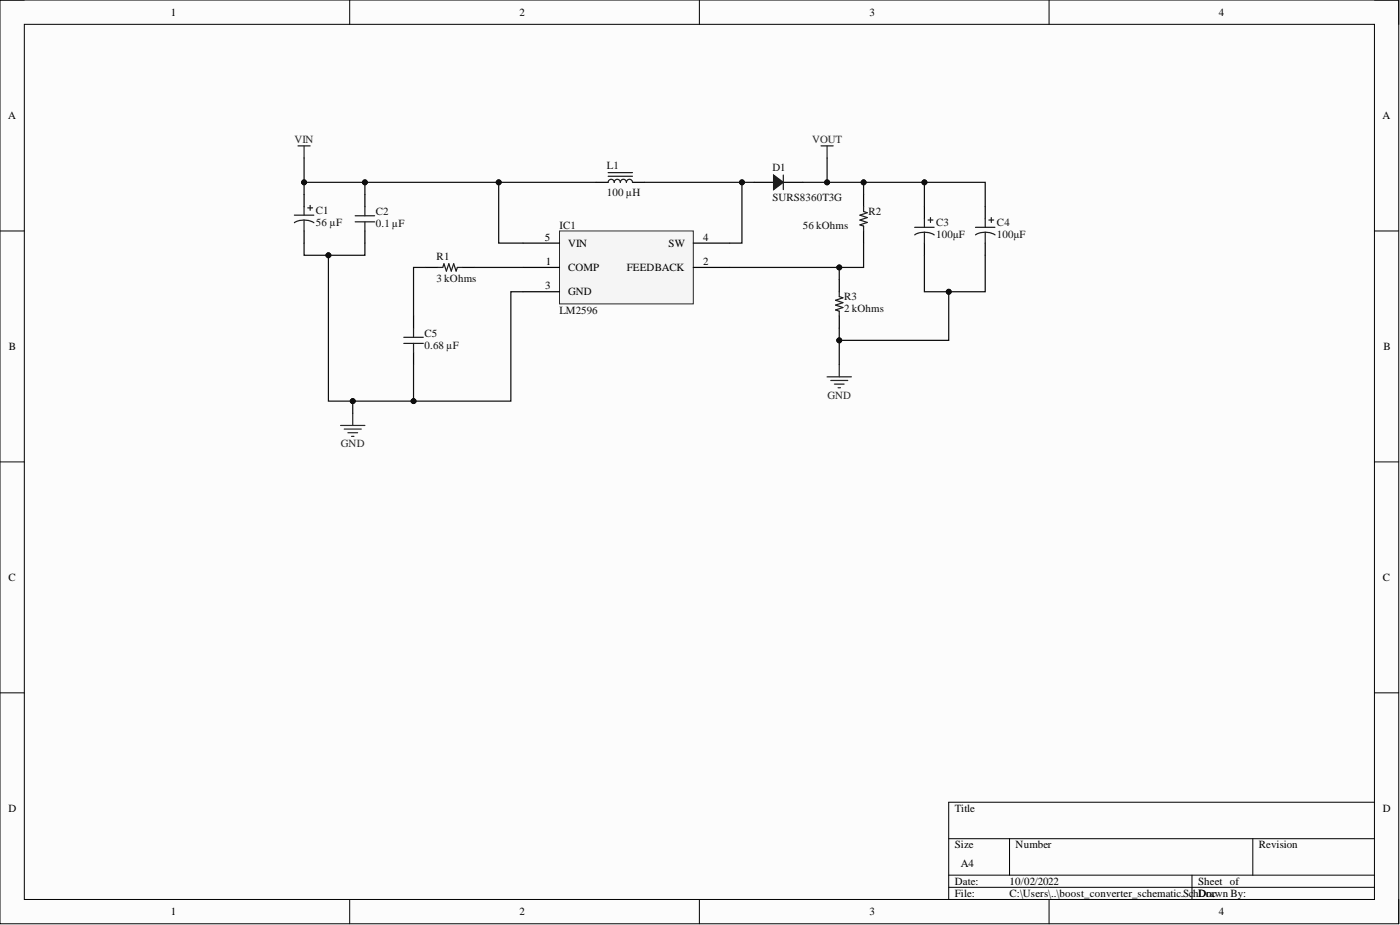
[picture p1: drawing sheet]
<svg xmlns="http://www.w3.org/2000/svg" width="292mm" height="193mm" viewBox="0 0 292 193" stroke-linecap="round" stroke-linejoin="round" font-family="sans-serif">
<path d="M0 0h291.8v192.7h-291.8z" fill-rule="evenodd" fill="#fcfcfc"/>
<path d="M0 0h291.8v192.7h-291.8z" fill="none" stroke="#000" stroke-width=".21"/>
<path d="M5.1 5.1h281.7v182.5h-281.7z" fill-rule="evenodd" fill="#fcfcfc"/>
<g fill="none" stroke="#000" stroke-width=".21">
<path d="M0 0h5.1M5.1 5.1h281.7v182.5h-281.7zM73 0v5.1M145.9 0v5.1M218.9 0v5.1M286.8 0h5v5.1M0 48.2h5.1M286.8 48.2h5M0 96.4h5.1M286.8 96.4h5M0 144.5h5.1M286.8 144.5h5"/>
<path d="M197.9 175h88.9M210.6 175v7.6M261.4 175v7.6M286.8 167.4h-88.9v20.2M73 187.6v5.1M145.9 187.6v5.1M197.9 182.6h88.9M197.9 185.1h88.9M218.9 187.6v5.1M248.7 182.6v5M291.8 187.6v5.1"/>
</g>
<path d="M116.7 48.2h28v15.2h-28z" fill-rule="evenodd" fill="#f5f5f5"/>
<path d="M116.7 48.2h28v15.2h-28z" fill="none" stroke="#262626" stroke-width=".21"/>
<path d="M157.3 38h4.1M163.4 38h4.1M109.1 55.8h7.6M109.1 50.7h7.6M144.7 55.8h7.6M144.7 50.7h7.6M109.1 60.9h7.6" fill="none" stroke="#000" stroke-width=".25"/>
<path d="M163.4 36.5v3.1" fill="none" stroke="#1c1c1c" stroke-width=".25"/>
<path d="M161.4 36.5l2 1.5-2 1.6z" fill="#1c1c1c"/>
<g fill="none" stroke="#1c1c1c" stroke-width=".25">
<path d="M126.9 38a.63 .63 0 0 1 .6-.6 .63 .63 0 0 1 .7 .6 .63 .63 0 0 1 .6-.6 .63 .63 0 0 1 .6 .6 .63 .63 0 0 1 .7-.6 .63 .63 0 0 1 .6 .6 .63 .63 0 0 1 .6-.6 .63 .63 0 0 1 .7 .6M126.9 36.8h5.1M126.9 36h5.1M161.4 36.5l2 1.5-2 1.6zM61.4 46.5a4 4 0 0 1 4.1 0M61.4 44.9h4.1M63.4 43.1v1.8M63.4 45.9v2.3M64.2 43.4h1M64.7 42.9v1M74.1 45h4.1M74.1 46.3h4.1"/>
<path d="M76.1 43.1v1.9M76.1 46.3v1.9M91.4 55.8h1l.2-.8 .5 1.6 .5-1.6 .6 1.6 .5-1.6 .5 1.6 .2-.8h1M180.2 43.1v1l.7 .3-1.5 .5 1.5 .5-1.5 .5 1.5 .5-1.5 .5 .8 .3v1M190.8 49a4 4 0 0 1 4.1 0M190.8 47.4h4.1M192.9 45.6v1.8M192.9 48.4v2.3M193.6 45.9h1M194.1 45.4v1M203.5 49a4 4 0 0 1 4.1 0M203.5 47.4h4.1"/>
<path d="M205.6 45.6v1.8M205.6 48.4v2.3M206.3 45.9h1M206.8 45.4v1M84.3 70.4h4M84.3 71.6h4M86.3 68.5v1.9M86.3 71.6v1.9M175.1 60.9v1l.8 .2-1.6 .5 1.6 .5-1.6 .6 1.6 .5-1.6 .5 .8 .2v1"/>
</g>
<g fill="none" stroke="#000" stroke-width=".25">
<path d="M124.4 38h2.5M132 38h2.5M63.4 40.6v2.5M63.4 48.2v2.5M76.1 40.6v2.5M76.1 48.2v2.5M88.8 55.8h2.6M96.4 55.8h2.6M175.1 58.3v2.6M180.2 40.6v2.5M180.2 48.2v2.5M192.9 43.1v2.5"/>
<path d="M192.9 50.7v2.6M205.6 43.1v2.5M205.6 50.7v2.6M86.3 65.9v2.6M86.3 73.5v2.6M175.1 65.9v2.6"/>
</g>
<g fill="none" stroke="#262626" stroke-width=".25">
<path d="M62.2 30.4h2.5M63.4 30.4v2.6M171.3 30.4h2.5M172.6 30.4v2.6M172.6 78.6h5M173.3 79.4h3.6M175.1 76.1v2.5M71.1 88.8h5M71.8 89.5h3.6M72.6 90.3h2M73.3 91h.5M73.6 86.2v2.6"/>
<path d="M174.1 80.1h2M174.9 80.9h.5"/>
</g>
<path d="M192.9 38v5.1" fill="none" stroke="#0e0e0e" stroke-width=".25"/>
<circle cx="192.9" cy="38" r=".51" fill="#0e0e0e"/>
<circle cx="192.9" cy="38" r=".51" fill="none" stroke="#0e0e0e" stroke-width=".21"/>
<path d="M197.9 60.9v10.1h-22.8" fill="none" stroke="#0e0e0e" stroke-width=".25"/>
<circle cx="197.9" cy="60.9" r=".51" fill="#0e0e0e"/>
<circle cx="197.9" cy="60.9" r=".51" fill="none" stroke="#0e0e0e" stroke-width=".21"/>
<circle cx="175.1" cy="71" r=".51" fill="#0e0e0e"/>
<circle cx="175.1" cy="71" r=".51" fill="none" stroke="#0e0e0e" stroke-width=".21"/>
<path d="M63.4 38h12.7v2.6" fill="none" stroke="#0e0e0e" stroke-width=".25"/>
<circle cx="63.4" cy="38" r=".51" fill="#0e0e0e"/>
<circle cx="63.4" cy="38" r=".51" fill="none" stroke="#0e0e0e" stroke-width=".21"/>
<circle cx="76.1" cy="38" r=".51" fill="#0e0e0e"/>
<circle cx="76.1" cy="38" r=".51" fill="none" stroke="#0e0e0e" stroke-width=".21"/>
<path d="M76.1 50.7v2.6h-7.6" fill="none" stroke="#0e0e0e" stroke-width=".25"/>
<circle cx="68.5" cy="53.3" r=".51" fill="#0e0e0e"/>
<circle cx="68.5" cy="53.3" r=".51" fill="none" stroke="#0e0e0e" stroke-width=".21"/>
<path d="M63.4 50.7v2.6h5.1v30.4h5.1v2.5" fill="none" stroke="#0e0e0e" stroke-width=".25"/>
<circle cx="68.5" cy="53.3" r=".51" fill="#0e0e0e"/>
<circle cx="68.5" cy="53.3" r=".51" fill="none" stroke="#0e0e0e" stroke-width=".21"/>
<circle cx="73.6" cy="83.7" r=".51" fill="#0e0e0e"/>
<circle cx="73.6" cy="83.7" r=".51" fill="none" stroke="#0e0e0e" stroke-width=".21"/>
<path d="M88.8 55.8h-2.5v10.1M99 55.8h10.1M86.3 76.1v7.6" fill="none" stroke="#0e0e0e" stroke-width=".25"/>
<circle cx="86.3" cy="83.7" r=".51" fill="#0e0e0e"/>
<circle cx="86.3" cy="83.7" r=".51" fill="none" stroke="#0e0e0e" stroke-width=".21"/>
<path d="M76.1 38h27.9v12.7h5.1" fill="none" stroke="#0e0e0e" stroke-width=".25"/>
<circle cx="76.1" cy="38" r=".51" fill="#0e0e0e"/>
<circle cx="76.1" cy="38" r=".51" fill="none" stroke="#0e0e0e" stroke-width=".21"/>
<circle cx="104" cy="38" r=".51" fill="#0e0e0e"/>
<circle cx="104" cy="38" r=".51" fill="none" stroke="#0e0e0e" stroke-width=".21"/>
<path d="M104 38h20.4" fill="none" stroke="#0e0e0e" stroke-width=".25"/>
<circle cx="104" cy="38" r=".51" fill="#0e0e0e"/>
<circle cx="104" cy="38" r=".51" fill="none" stroke="#0e0e0e" stroke-width=".21"/>
<path d="M109.1 60.9h-2.5v22.8h-33" fill="none" stroke="#0e0e0e" stroke-width=".25"/>
<circle cx="86.3" cy="83.7" r=".51" fill="#0e0e0e"/>
<circle cx="86.3" cy="83.7" r=".51" fill="none" stroke="#0e0e0e" stroke-width=".21"/>
<circle cx="73.6" cy="83.7" r=".51" fill="#0e0e0e"/>
<circle cx="73.6" cy="83.7" r=".51" fill="none" stroke="#0e0e0e" stroke-width=".21"/>
<path d="M63.4 33v7.6" fill="none" stroke="#0e0e0e" stroke-width=".25"/>
<circle cx="63.4" cy="38" r=".51" fill="#0e0e0e"/>
<circle cx="63.4" cy="38" r=".51" fill="none" stroke="#0e0e0e" stroke-width=".21"/>
<path d="M134.5 38h20.3v12.7h-2.5" fill="none" stroke="#0e0e0e" stroke-width=".25"/>
<circle cx="154.8" cy="38" r=".51" fill="#0e0e0e"/>
<circle cx="154.8" cy="38" r=".51" fill="none" stroke="#0e0e0e" stroke-width=".21"/>
<path d="M154.8 38h2.5" fill="none" stroke="#0e0e0e" stroke-width=".25"/>
<circle cx="154.8" cy="38" r=".51" fill="#0e0e0e"/>
<circle cx="154.8" cy="38" r=".51" fill="none" stroke="#0e0e0e" stroke-width=".21"/>
<path d="M172.6 33v5" fill="none" stroke="#0e0e0e" stroke-width=".25"/>
<circle cx="172.6" cy="38" r=".51" fill="#0e0e0e"/>
<circle cx="172.6" cy="38" r=".51" fill="none" stroke="#0e0e0e" stroke-width=".21"/>
<path d="M180.2 38v2.6" fill="none" stroke="#0e0e0e" stroke-width=".25"/>
<circle cx="180.2" cy="38" r=".51" fill="#0e0e0e"/>
<circle cx="180.2" cy="38" r=".51" fill="none" stroke="#0e0e0e" stroke-width=".21"/>
<path d="M180.2 50.7v5.1h-27.9" fill="none" stroke="#0e0e0e" stroke-width=".25"/>
<circle cx="175.1" cy="55.8" r=".51" fill="#0e0e0e"/>
<circle cx="175.1" cy="55.8" r=".51" fill="none" stroke="#0e0e0e" stroke-width=".21"/>
<path d="M167.5 38h38.1v5.1" fill="none" stroke="#0e0e0e" stroke-width=".25"/>
<circle cx="172.6" cy="38" r=".51" fill="#0e0e0e"/>
<circle cx="172.6" cy="38" r=".51" fill="none" stroke="#0e0e0e" stroke-width=".21"/>
<circle cx="180.2" cy="38" r=".51" fill="#0e0e0e"/>
<circle cx="180.2" cy="38" r=".51" fill="none" stroke="#0e0e0e" stroke-width=".21"/>
<circle cx="192.9" cy="38" r=".51" fill="#0e0e0e"/>
<circle cx="192.9" cy="38" r=".51" fill="none" stroke="#0e0e0e" stroke-width=".21"/>
<path d="M175.1 68.5v7.6" fill="none" stroke="#0e0e0e" stroke-width=".25"/>
<circle cx="175.1" cy="71" r=".51" fill="#0e0e0e"/>
<circle cx="175.1" cy="71" r=".51" fill="none" stroke="#0e0e0e" stroke-width=".21"/>
<path d="M175.1 55.8v2.5" fill="none" stroke="#0e0e0e" stroke-width=".25"/>
<circle cx="175.1" cy="55.8" r=".51" fill="#0e0e0e"/>
<circle cx="175.1" cy="55.8" r=".51" fill="none" stroke="#0e0e0e" stroke-width=".21"/>
<path d="M192.9 53.3v7.6h12.7v-7.6" fill="none" stroke="#0e0e0e" stroke-width=".25"/>
<circle cx="197.9" cy="60.9" r=".51" fill="#0e0e0e"/>
<circle cx="197.9" cy="60.9" r=".51" fill="none" stroke="#0e0e0e" stroke-width=".21"/>
<g font-size="2.3">
<text x="35.6" y="3.3">1</text>
<text x="108.4" y="3.3">2</text>
<text x="181.4" y="3.3">3</text>
<text x="254.3" y="3.3">4</text>
<text x="1.7" y="24.9">A</text>
<text x="288.5" y="24.9">A</text>
<text x="113.7" y="50.2">5</text>
<text x="118.5" y="51.5">VIN</text>
<text x="139.5" y="51.5">SW</text>
<text x="146.7" y="50.2">4</text>
<text x="113.9" y="55.3">1</text>
<text x="118.5" y="56.6">COMP</text>
<text x="130.8" y="56.6">FEEDBACK</text>
<text x="146.7" y="55.3">2</text>
<text x="113.8" y="60.4">3</text>
<text x="118.5" y="61.6">GND</text>
<text x="1.9" y="73">B</text>
<text x="288.6" y="73">B</text>
<text x="1.8" y="121.2">C</text>
<text x="288.5" y="121.2">C</text>
<text x="1.8" y="169.4">D</text>
<text x="199.2" y="169.4">Title</text>
<text x="288.5" y="169.4">D</text>
<text x="199.2" y="177">Size</text>
<text x="211.9" y="177">Number</text>
<text x="262.7" y="177">Revision</text>
<text x="199.2" y="184.6">Date:</text>
<text x="200.5" y="180.8">A4</text>
<text x="210.6" y="184.6">10/02/2022</text>
<text x="250" y="184.6">Sheet of</text>
<text x="35.6" y="190.9">1</text>
<text x="108.4" y="190.9">2</text>
<text x="181.4" y="190.9">3</text>
<text x="199.2" y="187.1">File:</text>
<text x="210.6" y="187.1">C:\Users\..\boost_converter_schematic.Sc</text>
<text x="249" y="187.1">hDrawn By:</text>
<text x="251.7" y="187.1">oc</text>
<text x="254.3" y="190.9">4</text>
</g>
<g font-size="2.3" fill="#262626">
<text x="61.4" y="29.9">VIN</text>
<text x="169.4" y="29.9">VOUT</text>
<text x="172.7" y="83.2">GND</text>
<text x="71.1" y="93.3">GND</text>
</g>
<g font-size="2.3" fill="#0e0e0e">
<text x="126.6" y="35.3">L1</text>
<text x="161.1" y="35.8">D1</text>
<text x="126.6" y="40.8">100 µH</text>
<text x="161.1" y="41.8">SURS8360T3G</text>
<text x="65.9" y="44.6">C1</text>
<text x="65.9" y="47.2">56 µF</text>
<text x="78.4" y="47.4">0.1 µF</text>
<text x="78.4" y="44.9">C2</text>
<text x="116.7" y="47.7">IC1</text>
<text x="167.5" y="47.7">56 kOhms</text>
<text x="181.2" y="44.9">R2</text>
<text x="195.3" y="47.2">C3</text>
<text x="208" y="47.2">C4</text>
<text x="195.3" y="49.7">100µF</text>
<text x="208" y="49.7">100µF</text>
<text x="91.1" y="58.8">3 kOhms</text>
<text x="91.1" y="54.3">R1</text>
<text x="116.7" y="65.4">LM2596</text>
<text x="176.1" y="65.2">2 kOhms</text>
<text x="176.1" y="62.6">R3</text>
<text x="88.6" y="70.2">C5</text>
<text x="88.6" y="72.8">0.68 µF</text>
</g>
</svg>
